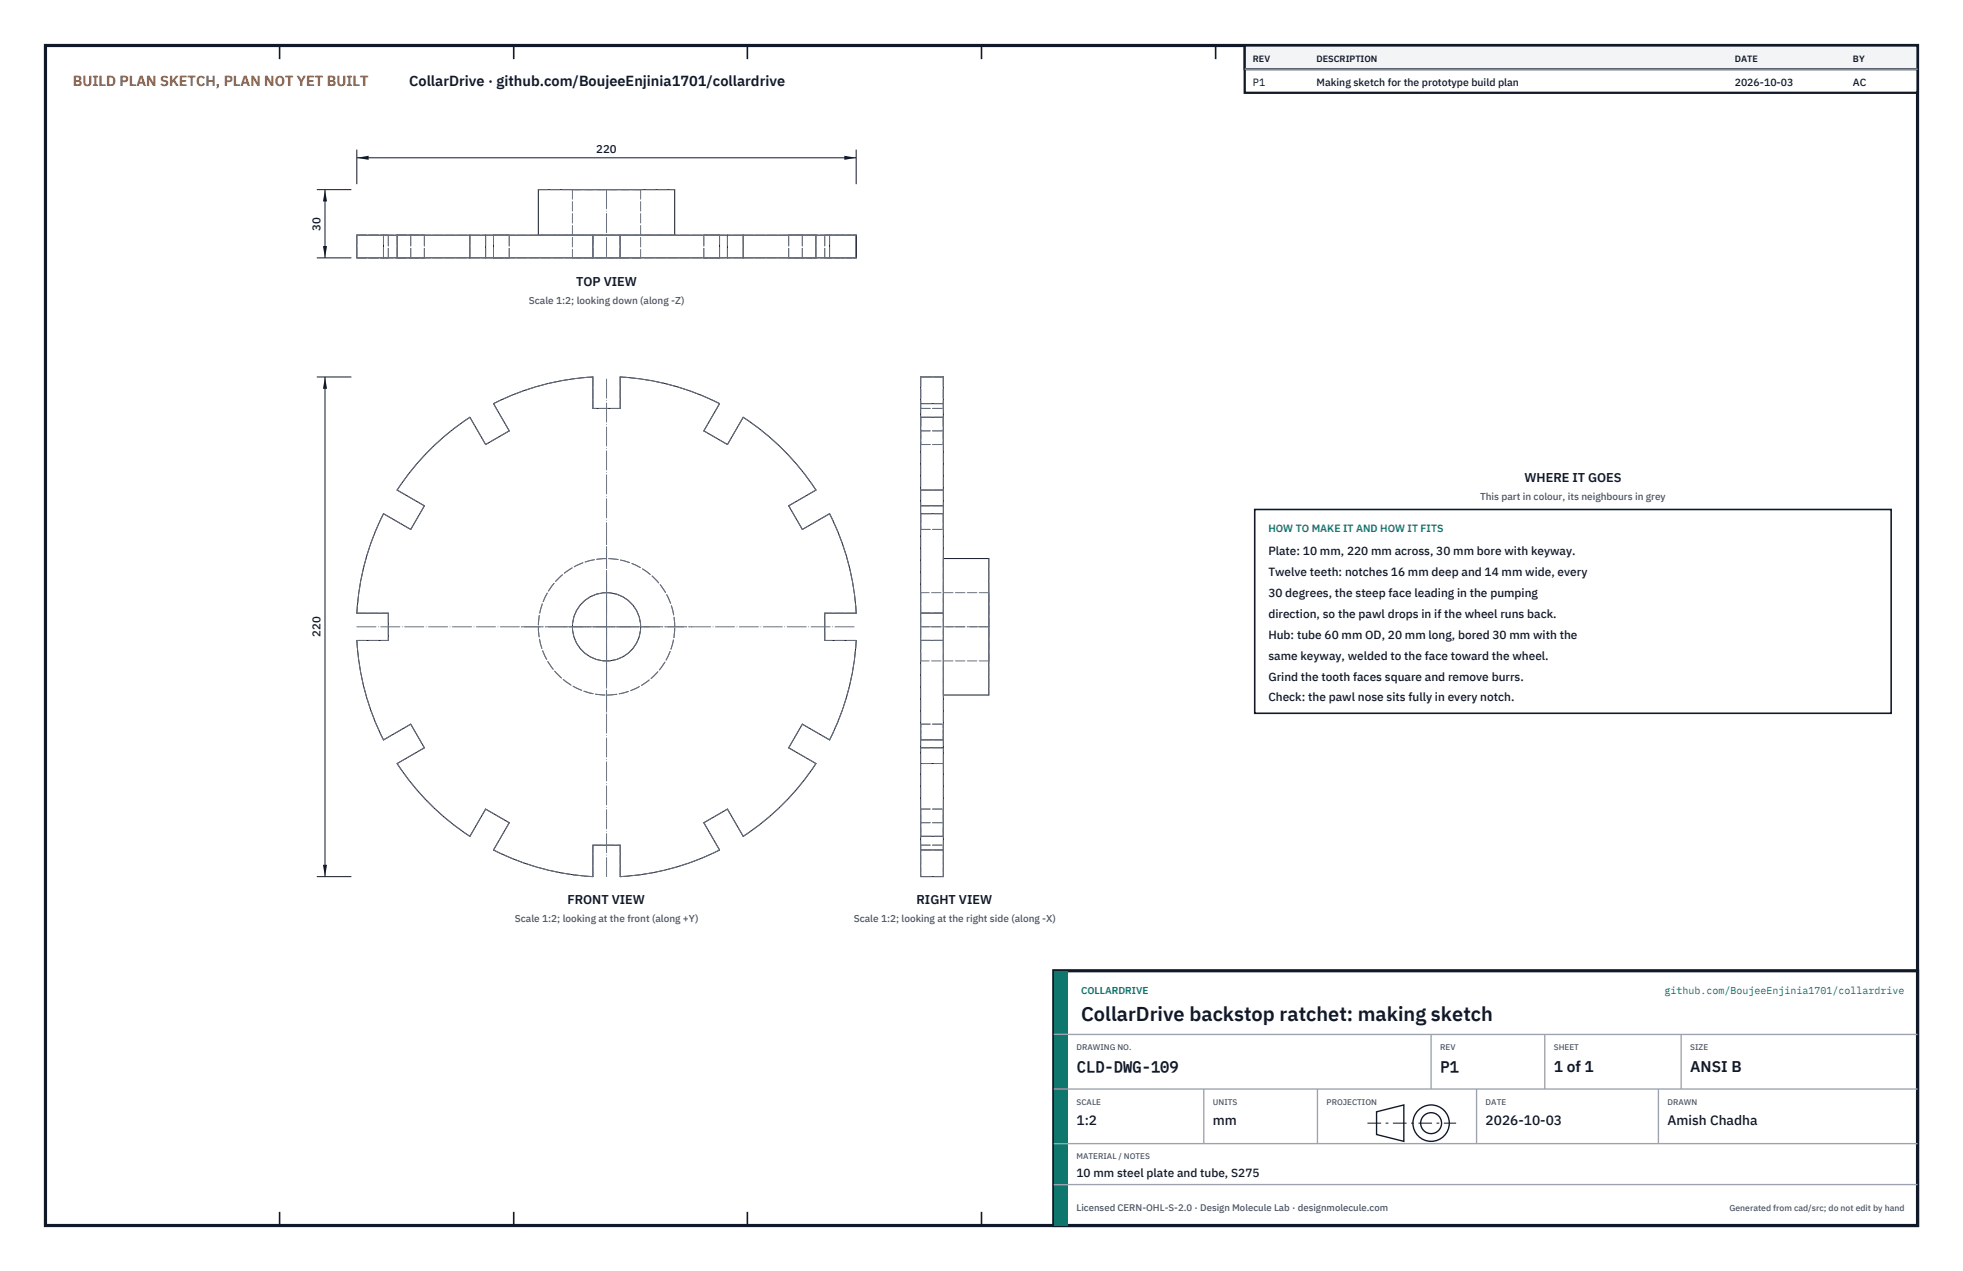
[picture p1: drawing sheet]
<svg xmlns="http://www.w3.org/2000/svg" width="432mm" height="279mm" viewBox="0 0 432 279" stroke-linecap="round" stroke-linejoin="round" font-family="sans-serif">
<path d="M10 10h411.8v259.4h-411.8z" fill="none" stroke="#111827" stroke-width=".7" stroke-linecap="butt"/>
<g fill="none" stroke="#111827" stroke-width=".35">
<path d="M61.5 10v3M113 10v3M164.4 10v3M215.9 10v3M267.4 10v3M318.9 10v3M370.3 10v3M61.5 266.4v3M113 266.4v3M164.4 266.4v3M215.9 266.4v3M267.4 266.4v3"/>
<path d="M318.9 266.4v3M370.3 266.4v3"/>
</g>
<g fill="none" stroke="#111727" stroke-width=".22">
<path d="M78.5 51.7h109.8v5h-109.8zM84.4 51.7v5M87.4 51.7v5M103.4 51.7v5M106.8 51.7v5M108.6 51.7v5M118.4 51.7v-10h30v10M130.4 51.7v5M136.4 51.7v5M158.3 51.7v5M160 51.7v5M163.5 51.7v5"/>
<path d="M179.5 51.7v5M182.5 51.7v5M94 99.4a55 55 0 0 1 9.4-7.7l3.4 6 5.2-3-3.4-6a55 55 0 0 1 21.8-5.8v6.9h6v-6.9a55 55 0 0 1 21.9 5.8l-3.5 6 5.2 3 3.5-6a55 55 0 0 1 16 16l-6 3.5 3 5.2 6-3.5a55 55 0 0 1 5.8 21.9h-6.9v6h6.9a55 55 0 0 1-5.8 21.9l-6-3.5-3 5.2 6 3.4a55 55 0 0 1-16 16.1l-3.5-6-5.2 3 3.5 6a55 55 0 0 1-21.9 5.8v-6.9h-6v6.9a55 55 0 0 1-21.8-5.8l3.4-6-5.2-3-3.4 6a55 55 0 0 1-16-16.1l5.9-3.4-3-5.2-5.9 3.5a55 55 0 0 1-5.9-21.9h6.9v-6h-6.9a55 55 0 0 1 5.9-21.9l5.9 3.5 3-5.2-5.9-3.5 2.6-3.7zM202.5 82.9h5v109.8h-5zM202.5 88.7h5M202.5 91.7h5M202.5 112.9h5M202.5 107.7h5M202.5 111.2h5M202.5 134.8h5M207.5 122.8h10v30h-10M202.5 140.8h5"/>
<path d="M202.5 162.6h5M202.5 164.4h5M202.5 167.8h5M202.5 183.8h5M202.5 186.8h5"/>
<circle cx="133.4" cy="137.8" r="7.5"/>
</g>
<g fill="none" stroke="#6a7180" stroke-width=".22" stroke-dasharray="2.1 .5">
<path d="M78.5 56.7h5.9M78.5 51.7h5.9M78.5 51.7v5M78.5 51.7h6.9M78.5 56.7h6.9M84.4 51.7h5.9M84.4 51.7v5M84.4 56.7h5.9M85.4 56.7v-5M87.4 56.7h16M87.4 51.7h16M87.4 51.7v5"/>
<path d="M87.4 51.7h5.9M87.4 56.7h5.9M87.4 51.7h2.9M87.4 56.7h2.9M90.3 51.7h3M90.3 56.7v-5M90.3 56.7h3M93.3 56.7v-5M93.3 51.7h-3M93.3 56.7h-3M103.4 51.7h3.4M103.4 51.7v5"/>
<path d="M103.4 56.7h3.4M106.8 51.7h5.2M106.8 56.7v-5M106.8 56.7h5.2M108.6 56.7h21.8M108.6 51.7h21.8M108.6 51.7v5M108.6 51.7h3.4M108.6 56.7h3.4M112 56.7v-5M112 51.7h-3.4M112 56.7h-3.4"/>
<path d="M118.4 51.7h30M118.4 41.7h30M125.9 41.7h15M125.9 56.7h15M125.9 41.7v15M130.4 51.7h6M130.4 56.7v-5M130.4 56.7h6M130.4 51.7v5M136.4 56.7h21.9M136.4 51.7h21.9M136.4 51.7v5"/>
<path d="M136.4 56.7v-5M140.9 41.7h-15M140.9 56.7h-15M140.9 41.7v15M148.4 51.7h-30M154.8 51.7h5.2M154.8 56.7v-5M154.8 56.7h5.2M158.3 51.7h-3.5M158.3 51.7v5M158.3 56.7h-3.5M160 56.7v-5"/>
<path d="M163.5 56.7h16M163.5 51.7h16M163.5 51.7v5M163.5 51.7h-3.5M163.5 56.7h-3.5M173.5 51.7h3M173.5 56.7v-5M173.5 56.7h3M176.5 56.7v-5M176.5 51.7h-3M176.5 56.7h-3M179.5 51.7h-6"/>
<path d="M179.5 51.7v5M179.5 56.7h-6M179.5 51.7h-3M179.5 56.7h-3M181.4 56.7v-5M182.5 56.7h5.8M182.5 51.7h5.8M182.5 51.7v5M182.5 51.7h-6M182.5 56.7h-6M188.3 51.7h-6.9M188.3 56.7h-6.9"/>
<path d="M103.4 91.7a55 55 0 0 0-16 16M103.4 91.7l3.4 6M108.6 88.7l3.4 6M112 94.7l-5.2 3M130.4 82.9a55 55 0 0 0-21.8 5.8M130.4 82.9v6.9M136.4 89.8h-6M136.4 82.9v6.9M158.3 88.7a55 55 0 0 0-21.9-5.8M158.3 88.7l-3.5 6M160 97.7l-5.2-3M163.5 91.7l-3.5 6"/>
<path d="M202.5 91.7v16M202.5 97.7h5M202.5 91.7v6M202.5 94.7h5M202.5 94.7v3M202.5 88.7v6M202.5 82.9v5.8M202.5 89.8h5M202.5 82.9v6.9M202.5 91.7v3M202.5 97.7v-3M207.5 91.7v16"/>
<path d="M207.5 91.7h-5M207.5 91.7v6M207.5 94.7v3M207.5 88.7v6M207.5 88.7h-5M207.5 82.9v5.8M207.5 82.9h-5M207.5 82.9v6.9M207.5 91.7v3M207.5 97.7v-3M84.4 112.9a55 55 0 0 0-5.9 21.9M84.4 112.9l5.9 3.5"/>
<path d="M87.4 107.7l5.9 3.5M93.3 111.2l-3 5.2M176.5 116.4l-3-5.2M179.5 107.7a55 55 0 0 0-16-16M179.5 107.7l-6 3.5M182.5 112.9l-6 3.5M202.5 112.9v21.9M202.5 116.4h5M202.5 112.9v3.5M202.5 111.2h5M202.5 111.2v5.2M202.5 107.7v3.5"/>
<path d="M202.5 116.4v-3.5M207.5 112.9v21.9M207.5 112.9h-5M207.5 112.9v3.5M207.5 111.2v5.2M207.5 107.7v3.5M207.5 107.7h-5M207.5 116.4v-3.5M78.5 134.8h6.9M85.4 134.8v6M188.3 134.8a55 55 0 0 0-5.8-21.9M188.3 134.8h-6.9"/>
<path d="M202.5 134.8h5M202.5 134.8v6M202.5 137.8v-7.5M202.5 130.3v15M207.5 134.8v6M207.5 134.8h-5M207.5 137.8v-15M207.5 122.8v30M217.5 122.8v30M217.5 137.8v-7.5M217.5 130.3v15M217.5 137.8h-15"/>
<path d="M217.5 130.3h-15M78.5 140.8a55 55 0 0 0 5.9 21.9M78.5 140.8h6.9M90.3 159.2l3 5.2M181.4 140.8v-6M188.3 140.8h-6.9M202.5 140.8h5M202.5 159.2h5M202.5 159.2v5.2M202.5 140.8v21.8M202.5 145.3v-7.5M207.5 159.2v5.2"/>
<path d="M207.5 140.8v21.8M207.5 140.8h-5M207.5 152.8v-15M217.5 145.3v-7.5M217.5 145.3h-15M84.4 162.7l5.9-3.5M87.4 167.8a55 55 0 0 0 16 16.1M87.4 167.8l5.9-3.4M106.8 177.9l5.2 3M173.5 164.4l3-5.2M179.5 167.8l-6-3.4M182.5 162.7a55 55 0 0 0 5.8-21.9"/>
<path d="M182.5 162.7l-6-3.5M202.5 162.6v-3.4M202.5 177.9h5M202.5 177.9v3M202.5 167.8v16M202.5 164.4h5M202.5 167.8v-3.4M207.5 162.6v-3.4M207.5 177.9v3M207.5 167.8v16M207.5 167.8h-5M207.5 167.8v-3.4"/>
<path d="M207.5 162.6h-5M103.4 183.9l3.4-6M108.6 186.9a55 55 0 0 0 21.8 5.8M108.6 186.9l3.4-6M130.4 185.8h6M130.4 192.7v-6.9M136.4 192.7a55 55 0 0 0 21.9-5.8M136.4 192.7v-6.9M154.8 180.9l5.2-3M158.3 186.9l-3.5-6M163.5 183.9a55 55 0 0 0 16-16.1M163.5 183.9l-3.5-6"/>
<path d="M202.5 183.8v-5.9M202.5 180.9h5M202.5 180.9v-3M202.5 183.8v-2.9M202.5 185.8h5M202.5 192.7v-6.9M202.5 186.8v5.9M202.5 186.8v-5.9M207.5 183.8v-5.9M207.5 180.9v-3M207.5 183.8v-2.9M207.5 192.7v-6.9"/>
<path d="M207.5 192.7h-5M207.5 186.8v5.9M207.5 186.8h-5M207.5 186.8v-5.9M207.5 183.8h-5"/>
<circle cx="133.4" cy="137.8" r="7.5"/>
<circle cx="133.4" cy="137.8" r="15"/>
</g>
<path d="M133.4 41.7v15M78.5 137.8h109.8M114.7 137.8h37.5M124 137.8h18.8M217.5 137.8h-15M133.4 156.5v-37.5M133.4 147.2v-18.8M133.4 192.7v-109.8" fill="none" stroke="#6a7180" stroke-width=".22" stroke-dasharray="4.2 .5 0 .5"/>
<path d="M78.5 32.9v7.6M78.5 34.7h109.8M188.3 32.9v7.6" fill="none" stroke="#111827" stroke-width=".22"/>
<path d="M78.5 34.7l2.6-.5v.9zM185.7 34.2v.9l2.6-.4z" fill="#111827"/>
<path d="M69.7 41.7h7.6M69.7 56.7h7.6M71.5 41.7v15" fill="none" stroke="#111827" stroke-width=".22"/>
<path d="M71.5 41.7l-.5 2.6h.9zM71 54.1h.9l-.4 2.6z" fill="#111827"/>
<path d="M69.7 82.9h7.6M71.5 82.9v109.8M69.7 192.7h7.6" fill="none" stroke="#111827" stroke-width=".22"/>
<path d="M71.5 82.9l-.5 2.6h.9zM71 190.1h.9l-.4 2.6z" fill="#111827"/>
<path d="M276 112h140v44.8h-140z" fill="#fff" stroke="#111827" stroke-width=".35"/>
<path d="M273.8 10h148v10.4h-148z" fill="#fff" stroke="#111827" stroke-width=".5"/>
<path d="M273.8 10h148v5.2h-148z" fill="#f3f4f6" stroke="#111827" stroke-width=".5"/>
<path d="M273.8 15.2h148" fill="none" stroke="#9ca3af" stroke-width=".3"/>
<path d="M231.8 213.4h190v56h-190z" fill="#fff" stroke="#111827" stroke-width=".7" stroke-linecap="butt"/>
<path d="M231.8 213.4h3v56h-3z" fill="#0f766e"/>
<path d="M231.8 227.4h190M231.8 239.4h190M264.8 239.4v12M289.8 239.4v12M314.8 227.4v12M324.8 239.4v12M339.8 227.4v12M364.8 239.4v12M369.8 227.4v12M231.8 251.4h190M231.8 260.4h190" fill="none" stroke="#9ca3af" stroke-width=".3"/>
<g fill="none" stroke="#111827" stroke-width=".3">
<path d="M302.8 244.4l6-1.5v8l-6-1.5z"/>
<circle cx="314.8" cy="246.9" r="4"/>
<circle cx="314.8" cy="246.9" r="2.3"/>
</g>
<path d="M300.8 246.9h19.5" fill="none" stroke="#111827" stroke-width=".22" stroke-dasharray="3 1 .6 1" stroke-linecap="butt"/>
<text font-size="4.4" fill="#111827" x="237.8" y="224.4">CollarDrive backstop ratchet: making sketch</text>
<g font-size="3.4" fill="#111827">
<text x="236.8" y="235.6">CLD-DWG-109</text>
<text x="316.8" y="235.6">P1</text>
<text x="341.8" y="235.6">1 of 1</text>
<text x="371.8" y="235.6">ANSI B</text>
</g>
<text font-size="3.2" fill="#b45309" x="16" y="19">BUILD PLAN SKETCH, PLAN NOT YET BUILT</text>
<text font-size="3.2" fill="#111827" x="90" y="19">CollarDrive · github.com/BoujeeEnjinia1701/collardrive</text>
<g font-size="3" fill="#111827">
<text x="236.8" y="247.2">1:2</text>
<text x="266.8" y="247.2">mm</text>
<text x="326.8" y="247.2">2026-10-03</text>
<text x="366.8" y="247.2">Amish Chadha</text>
</g>
<g font-size="2.8" fill="#111827">
<text x="126.7" y="62.8">TOP VIEW</text>
<text x="335.3" y="106">WHERE IT GOES</text>
<text x="124.8" y="198.8">FRONT VIEW</text>
<text x="201.6" y="198.8">RIGHT VIEW</text>
</g>
<g font-size="2.6" fill="#111827">
<text x="279" y="122">Plate: 10 mm, 220 mm across, 30 mm bore with keyway.</text>
<text x="279" y="126.6">Twelve teeth: notches 16 mm deep and 14 mm wide, every</text>
<text x="279" y="131.2">30 degrees, the steep face leading in the pumping</text>
<text x="279" y="135.8">direction, so the pawl drops in if the wheel runs back.</text>
<text x="279" y="140.4">Hub: tube 60 mm OD, 20 mm long, bored 30 mm with the</text>
<text x="279" y="145">same keyway, welded to the face toward the wheel.</text>
<text x="279" y="149.6">Grind the tooth faces square and remove burrs.</text>
<text x="279" y="154.2">Check: the pawl nose sits fully in every notch.</text>
<text x="236.8" y="258.8">10 mm steel plate and tube, S275</text>
</g>
<g font-size="2.5" fill="#111827">
<text x="131.1" y="33.7">220</text>
<text x="70.5" y="50.7" transform="rotate(-90 70.5 50.7)">30</text>
<text x="70.5" y="140.1" transform="rotate(-90 70.5 140.1)">220</text>
</g>
<g font-size="2.3" fill="#111827">
<text x="275.6" y="18.8">P1</text>
<text x="289.6" y="18.8">Making sketch for the prototype build plan</text>
<text x="381.6" y="18.8">2026-10-03</text>
<text x="407.6" y="18.8">AC</text>
</g>
<text font-size="2.3" fill="#0f766e" x="279" y="117">HOW TO MAKE IT AND HOW IT FITS</text>
<g font-size="2.2" fill="#4b5563">
<text x="116.3" y="66.8">Scale 1:2; looking down (along -Z)</text>
<text x="325.6" y="110">This part in colour, its neighbours in grey</text>
<text x="113.2" y="202.8">Scale 1:2; looking at the front (along +Y)</text>
<text x="187.8" y="202.8">Scale 1:2; looking at the right side (along -X)</text>
</g>
<g font-size="2.2" fill="#0f766e">
<text x="237.8" y="218.4">COLLARDRIVE</text>
<text x="366.1" y="218.4">github.com/BoujeeEnjinia1701/collardrive</text>
</g>
<text font-size="2.1" fill="#4b5563" x="236.8" y="266.2">Licensed CERN-OHL-S-2.0 · Design Molecule Lab · designmolecule.com</text>
<g font-size="2" fill="#111827">
<text x="275.6" y="13.6">REV</text>
<text x="289.6" y="13.6">DESCRIPTION</text>
<text x="381.6" y="13.6">DATE</text>
<text x="407.6" y="13.6">BY</text>
</g>
<text font-size="1.9" fill="#4b5563" x="380.4" y="266.2">Generated from cad/src; do not edit by hand</text>
<g font-size="1.8" fill="#4b5563">
<text x="236.8" y="230.8">DRAWING NO.</text>
<text x="316.8" y="230.8">REV</text>
<text x="341.8" y="230.8">SHEET</text>
<text x="371.8" y="230.8">SIZE</text>
<text x="236.8" y="242.8">SCALE</text>
<text x="266.8" y="242.8">UNITS</text>
<text x="291.8" y="242.8">PROJECTION</text>
<text x="326.8" y="242.8">DATE</text>
<text x="366.8" y="242.8">DRAWN</text>
<text x="236.8" y="254.8">MATERIAL / NOTES</text>
</g>
</svg>
